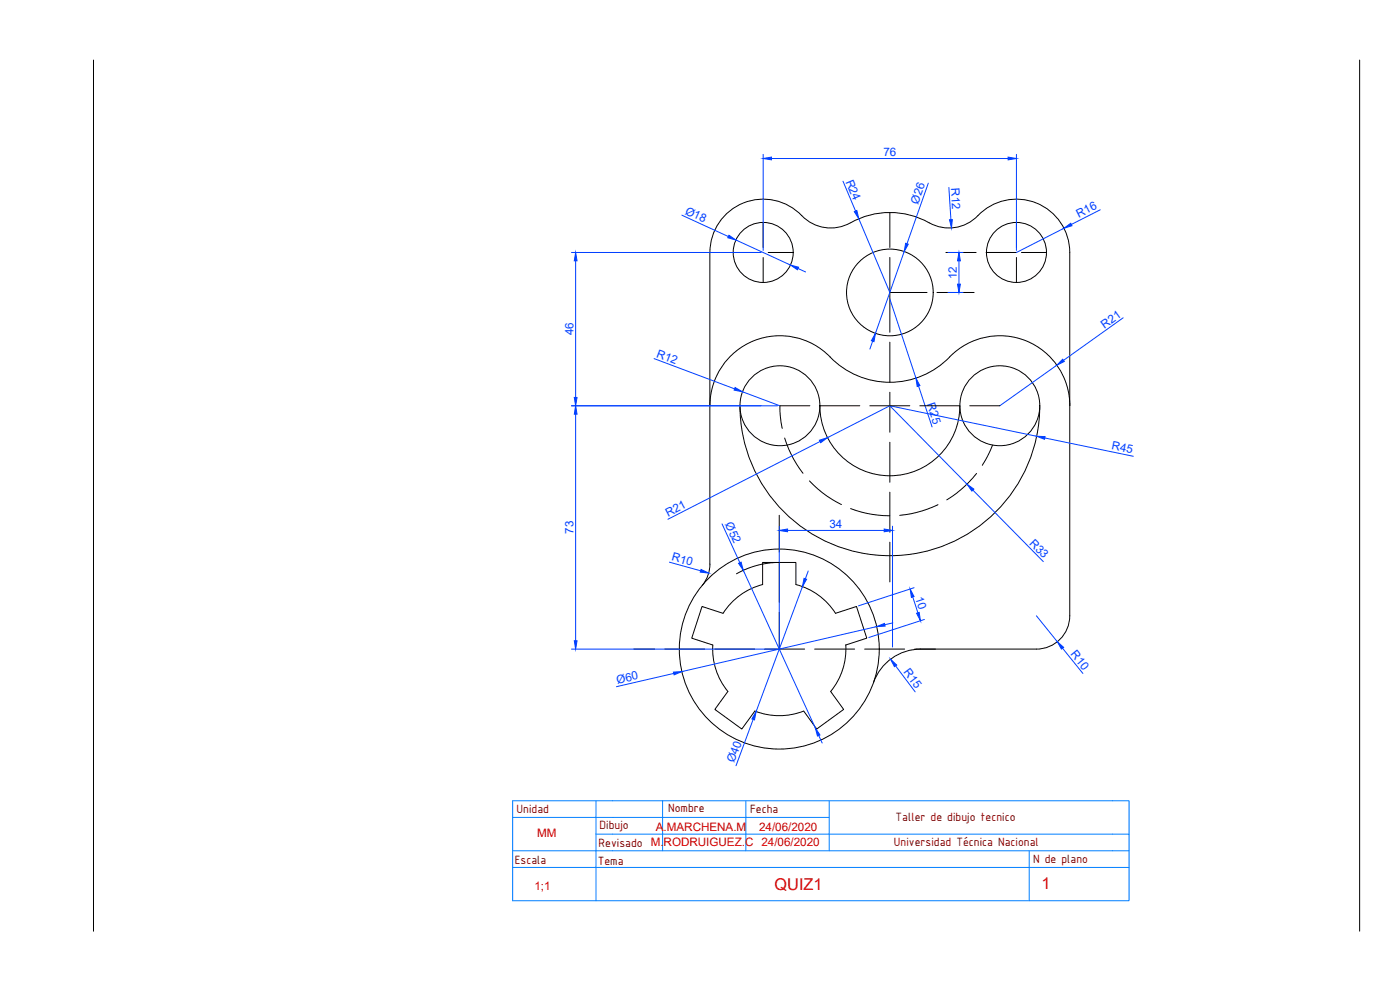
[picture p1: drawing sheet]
<svg xmlns="http://www.w3.org/2000/svg" width="420mm" height="297mm" viewBox="0 0 420 297" stroke-linecap="round" stroke-linejoin="round" font-family="sans-serif">
<!-- layer: 0 -->
<g fill="none" stroke="#000" stroke-width=".3">
<path d="M28.1 18v261.4M408 18v261.4M213 75.8v93.5M213.1 75.7a16.1 16.1 0 0 1 10.6-15 16.1 16.1 0 0 1 17.8 4.9 12.4 12.4 0 0 0 15.1 .5 24.5 24.5 0 0 1 23.4 1.3 12.3 12.3 0 0 0 14.5-3.7 16 16 0 0 1 17.1-2.5 16 16 0 0 1 9.4 14.5v109.1M249.1 107.1a25 25 0 0 0 35.9 0M249.1 107.1a21 21 0 0 0-22.9-4.8 21 21 0 0 0-13.1 19.4M285 107.1a21 21 0 0 1 23-4.8 21 21 0 0 1 13.1 19.4M222.1 121.7a45 45 0 0 0 45 45 45 45 0 0 0 45-45M246.1 121.7a21 21 0 0 0 21 21 21 21 0 0 0 21-21M213.1 169.3a10 10 0 0 1-2.3 6.3M228.9 175.4v-6.6h10v6.6a19.9 19.9 0 0 1 11.8 8.6l6.3-2 3.1 9.5-6.3 2a20 20 0 0 1-4.5 14l3.9 5.4-8.1 5.8-3.9-5.3M228.9 175.4a20 20 0 0 0-11.9 8.6l-6.3-2-3.1 9.5 6.3 2a20.1 20.1 0 0 0 4.6 14"/>
<path d="M321 184.8a10 10 0 0 1-10 10h-34.7a15 15 0 0 0-14.1 10M218.4 207.5l-3.9 5.4 8.1 5.8 3.9-5.3M226.5 213.3a20 20 0 0 0 14.7 0"/>
<circle cx="229" cy="75.7" r="9"/>
<circle cx="305.1" cy="75.7" r="9"/>
<circle cx="267.1" cy="87.7" r="13"/>
<circle cx="234.1" cy="121.7" r="12"/>
<circle cx="300.1" cy="121.7" r="12"/>
<circle cx="233.9" cy="194.7" r="30"/>
</g>
<path d="M153.9 245.3h94.9M153.9 255.3h180M178.9 250.3h155M178.9 240.3v30M198.9 240.3v15M223.9 240.3v15M248.8 240.3v15M333.9 240.3h-180v30M153.9 260.3h180" fill="none" stroke="#007fff" stroke-width=".3"/>
<!-- layer: CajetinLine -->
<path d="M308.9 255.3v15M333.9 250.3h5v20h-185M333.9 240.3h5v10M333.9 255.3h5M333.9 260.3h5" fill="none" stroke="#007fff" stroke-width=".3"/>
<!-- layer: Ocultas -->
<g fill="none" stroke="#000" stroke-width=".3">
<path d="M220 75.8h7.5M229 66.8v7.5M229 77.3v7.5M230.5 75.8h7.5M267.1 63.8v10.5M267.1 77.3v22.4M283.9 75.8h9.1M295.9 75.8h9.1M305 66.8v7.5M305 77.3v7.5M306.5 75.8h7.5M267.1 87.8h11.1"/>
<path d="M281.2 87.8h11.1M267.1 102.7v12M267.1 117.7v12M235.5 131.4a33.4 33.4 0 0 0 5.5 10.6M243 121.8h-8.9l.1 3.3 .6 3.4M246 121.8h12M261 121.8h12M267.1 132.7v12M276 121.8h12.1M291 121.8h9.1M297.9 133.6l-1.4 3-1.7 3M233.9 154.6v11.1"/>
<path d="M242.9 144.3a32.4 32.4 0 0 0 9.6 7.1M255.3 152.6a32.3 32.3 0 0 0 11.7 2.1M267.1 147.7v12M281.5 151.4a33 33 0 0 1-11.5 3.2M293.1 142a33.4 33.4 0 0 1-9 8M233.9 168.8a26 26 0 0 0-12.9 3.4M233.9 168.7v12M267.1 162.7v11.9M190.2 194.8h6.3M199.5 194.8h12M214.5 194.8h12M229.5 194.8h12"/>
<path d="M233.9 183.7v11.1M244.5 194.8h12M259.5 194.8h12M274.5 194.8h6.3"/>
</g>
<!-- layer: Cotas -->
<g fill="none" stroke="#003fff" stroke-width=".3">
<path d="M229 46.3v28.8M231.5 47.6h71M253 54.4l3.8 8.9M278.6 55l-6.4 18.1M284.8 56.2l.6 9.7M305 46.3v28.8M171.5 75.8h56.9M172.8 78.3v41M204.6 64.6l14 6.4M220.9 72l16.3 7.5M257.7 65.6l9.4 22.2M271.3 75.5l-8.6 24.5"/>
<path d="M284.5 75.8h4.5M287.8 78.3v7M319.3 68.5l-14.3 7.3M330.2 62.9l-8.7 4.5M239.5 80.6l2.3 1M267.1 89.7l7.8 23.8M284.5 87.8h4.5M337.1 95.4l-17.9 12.7M196.3 107.6l24.2 9.1M222.8 117.5l11.3 4.3M261.9 102.4l-.8 2.3M275.7 115.8l4 12.3"/>
<path d="M317.2 109.6l-17.1 12.2M171.5 121.8h61.9M172.8 124.3v68M246.1 132.5l-45.7 23.3M267.1 121.8l-18.8 9.5M267.1 121.8l23.1 23.5M267.1 121.8l44 9.1M313.6 131.4l26.5 5.5M216.7 157.2l5.3 11.6M233.9 157.9v36.2M236.4 159.2h29M267.9 157.9v36.2"/>
<path d="M292 147l21.1 21.5M200.9 168.7l9.4 2.6M223.1 171.1l21.6 47.3M240.8 176l-13.9 37.5M242.6 171.3l-.9 2.4M273.9 179.1l1.6 4.8M274.3 176.3l-16.7 5.5M171.5 194.8h61.7M263.1 188l-58.5 13.5M268 186.9l-2.5 .6M268.8 199.8l5.9 7.8M277.4 185.9l-16.7 5.4"/>
<path d="M311 184.8l6.3 7.8M318.9 194.5l6.1 7.6M202.2 202.1l-17.2 3.9M226 215.9l-5.1 13.8M245.7 220.7l1.1 2.2"/>
</g>
<g fill="#003fff" stroke="#003fff" stroke-width=".3">
<path d="M172.4 192.3h.8l-.4 2.5z"/>
<path d="M172.8 121.8l.4 2.5h-.8z"/>
<path d="M172.8 75.8l.4 2.5h-.8z"/>
<path d="M172.4 119.3h.8l-.4 2.5z"/>
<path d="M229 47.6l2.5-.5v.9z"/>
<path d="M302.5 47.1l2.5 .5-2.5 .4z"/>
<path d="M287.8 75.8l.4 2.5h-.8z"/>
<path d="M287.4 85.3h.8l-.4 2.5z"/>
<path d="M319.3 68.5l2-1.5 .4 .7z"/>
<path d="M237.2 79.5l2.5 .7-.4 .7z"/>
<path d="M218.8 70.6l2.1 1.4-2.5-.7z"/>
<path d="M256.4 63.5l.7-.3 .6 2.4z"/>
<path d="M285 65.9h.8l-.2 2.5z"/>
<path d="M262.7 100l-.4 2.5-.8-.3z"/>
<path d="M271.8 73l.8 .3-1.3 2.2z"/>
<path d="M318.9 107.8l.5 .7-2.2 1.1z"/>
<path d="M220.6 116.3l2.2 1.2-2.5-.4z"/>
<path d="M233.9 159.2l2.5-.5v.9z"/>
<path d="M265.4 158.7l2.5 .5-2.5 .4z"/>
<path d="M245.9 132.1l2.4-.8-2 1.5z"/>
<path d="M274.9 113.5l1.2 2.2-.8 .3z"/>
<path d="M290.2 145.3l2.1 1.4-.6 .6z"/>
<path d="M317.3 192.6l1.9 1.6-.6 .6z"/>
<path d="M267.3 197.8l1.8 1.7-.7 .5z"/>
<path d="M311.1 130.9l2.5 .1-.1 .8z"/>
<path d="M241.3 173.5l.8 .3-1.3 2.2z"/>
<path d="M226.9 213.5l-.5 2.5-.7-.3z"/>
<path d="M263.1 188l2.3-1 .2 .9z"/>
<path d="M202.1 201.7l2.5-.2-2.3 1z"/>
<path d="M244.7 218.4l1.4 2.1-.8 .4z"/>
<path d="M221.7 169l.7-.3 .7 2.4z"/>
<path d="M273.1 176.7l1.2 2.3-.8 .2z"/>
<path d="M275.1 184l.8-.3 .3 2.5z"/>
<path d="M210.4 170.9l2.3 1-2.5-.2z"/>
</g>
<g font-size="4.9" fill="#d00">
<text x="232.5" y="266.9">QUIZ1</text>
<text x="312.6" y="266.6">1</text>
</g>
<g font-size="3.9" fill="#720000">
<text x="155" y="243.9">Unidad</text>
<text x="200.5" y="243.7">Nombre</text>
<text x="225.1" y="244">Fecha</text>
<text x="179.9" y="248.8">Dibujo</text>
<text x="268.8" y="246.4">Taller de dibujo tecnico</text>
<text x="179.7" y="254.1">Revisado M.RODRUIGUEZ.C 24/06/2020</text>
<text x="268.3" y="254">Universidad Técnica Nacional</text>
<text x="154.5" y="259.2">Escala</text>
<text x="179.4" y="259.4">Tema</text>
<text x="310" y="259">N de plano</text>
</g>
<g font-size="3.5" fill="#003fff">
<text x="265.1" y="46.9">76</text>
<text x="253.7" y="54.5" transform="rotate(67 253.7 54.5)">R24</text>
<text x="285.4" y="56.5" transform="rotate(86 285.4 56.5)">R12</text>
<text x="205.4" y="64.1" transform="rotate(25 205.4 64.1)">Ø18</text>
<text x="275.5" y="61.4" transform="rotate(-71 275.5 61.4)">Ø26</text>
<text x="323.8" y="65.5" transform="rotate(-27 323.8 65.5)">R16</text>
<text x="287.2" y="83.8" transform="rotate(-90 287.2 83.8)">12</text>
<text x="172.1" y="100.6" transform="rotate(-90 172.1 100.6)">46</text>
<text x="331.5" y="98.6" transform="rotate(-35 331.5 98.6)">R21</text>
<text x="196.8" y="107.1" transform="rotate(21 196.8 107.1)">R12</text>
<text x="278.2" y="121.3" transform="rotate(72 278.2 121.3)">R25</text>
<text x="333.5" y="134.9" transform="rotate(12 333.5 134.9)">R45</text>
<text x="200.5" y="155.1" transform="rotate(-27 200.5 155.1)">R21</text>
<text x="172.1" y="160.2" transform="rotate(-90 172.1 160.2)">73</text>
<text x="217.6" y="157.3" transform="rotate(65 217.6 157.3)">Ø52</text>
<text x="248.9" y="158.5">34</text>
<text x="308.8" y="163.2" transform="rotate(46 308.8 163.2)">R33</text>
<text x="201.4" y="168.1" transform="rotate(15 201.4 168.1)">R10</text>
<text x="274.7" y="179.3" transform="rotate(72 274.7 179.3)">10</text>
<text x="321.2" y="196.3" transform="rotate(51 321.2 196.3)">R10</text>
<text x="271" y="201.7" transform="rotate(53 271 201.7)">R15</text>
<text x="185.3" y="205.2" transform="rotate(-13 185.3 205.2)">Ø60</text>
<text x="220.4" y="229" transform="rotate(-70 220.4 229)">Ø40</text>
</g>
<g font-size="3.5" fill="#d00">
<text x="161.2" y="251.3">MM</text>
<text x="196.8" y="249.2">A.MARCHENA.M</text>
<text x="227.8" y="249.2">24/06/2020</text>
<text x="160.4" y="266.9">1;1</text>
</g>
</svg>
